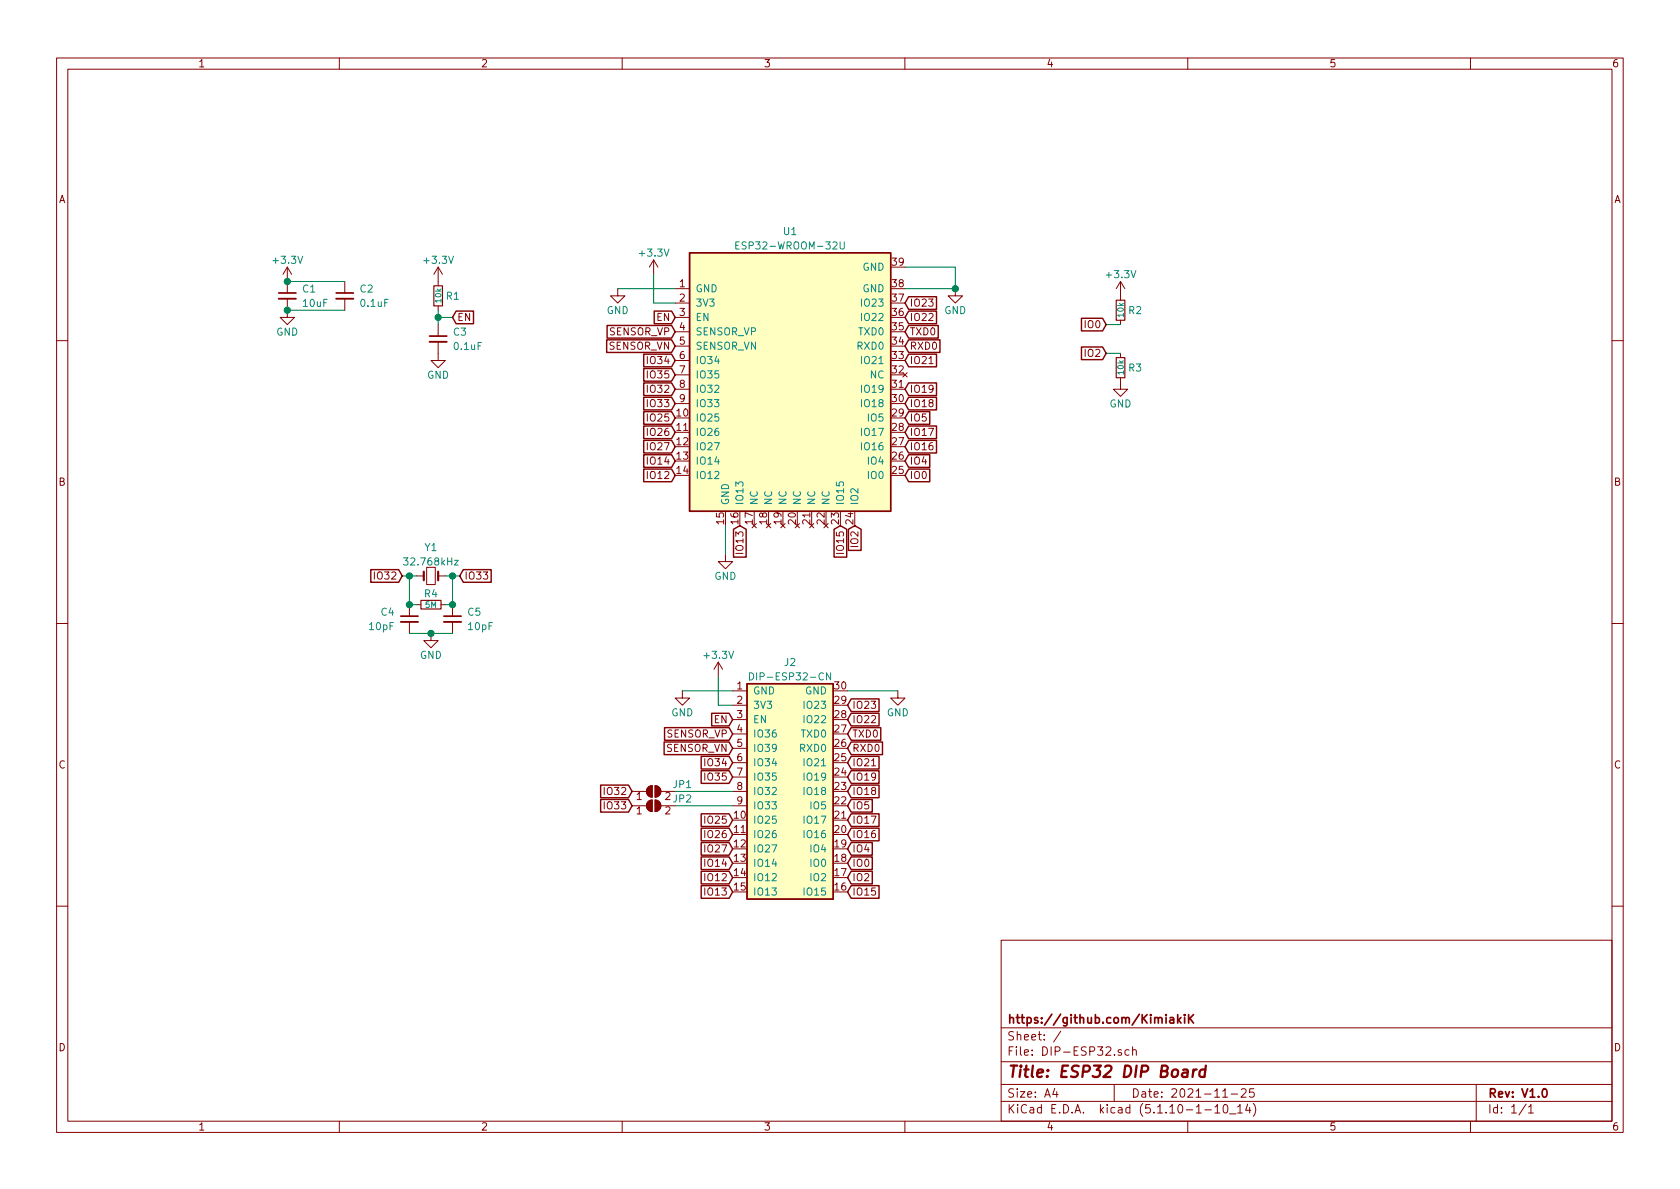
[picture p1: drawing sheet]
EESchema Schematic File Version 4
EELAYER 30 0
EELAYER END
$Descr A4 11693 8268
encoding utf-8
Sheet 1 1
Title "ESP32 DIP Board"
Date "2021-11-25"
Rev "V1.0"
Comp "https://github.com/KimiakiK"
Comment1 ""
Comment2 ""
Comment3 ""
Comment4 ""
$EndDescr
$Comp
L DIP-ESP32:ESP32-WROOM-32U U1
U 1 1
P 5500 2650
F 0 "U1" H 5500 3700 50  0000 C CNN
F 1 "ESP32-WROOM-32U" H 5500 3600 50  0000 C CNN
F 2 "DIP-ESP32:ESP32-WROOM-32" H 5500 2650 50  0001 C CNN
F 3 "" H 5500 2650 50  0001 C CNN
	1    5500 2650
	1    0    0    -1  
$EndComp
$Comp
L DIP-ESP32:DIP-ESP32-CN J2
U 1 1
P 5500 5500
F 0 "J2" H 5500 6400 50  0000 C CNN
F 1 "DIP-ESP32-CN" H 5500 6300 50  0000 C CNN
F 2 "DIP-ESP32:DIP-ESP32-CN" H 5500 5500 50  0001 C CNN
F 3 "" H 5500 5500 50  0001 C CNN
	1    5500 5500
	1    0    0    -1  
$EndComp
Text GLabel 4700 2200 0    50   Input ~ 0
EN
Text GLabel 4700 2300 0    50   Input ~ 0
SENSOR_VP
Text GLabel 4700 2400 0    50   Input ~ 0
SENSOR_VN
Text GLabel 4700 2500 0    50   Input ~ 0
IO34
Text GLabel 4700 2600 0    50   Input ~ 0
IO35
Text GLabel 4700 2700 0    50   Input ~ 0
IO32
Text GLabel 4700 2800 0    50   Input ~ 0
IO33
Text GLabel 4700 2900 0    50   Input ~ 0
IO25
Text GLabel 4700 3000 0    50   Input ~ 0
IO26
Text GLabel 4700 3100 0    50   Input ~ 0
IO27
Text GLabel 4700 3200 0    50   Input ~ 0
IO14
Text GLabel 4700 3300 0    50   Input ~ 0
IO12
Text GLabel 5150 3650 3    50   Input ~ 0
IO13
Text GLabel 5850 3650 3    50   Input ~ 0
IO15
Text GLabel 5950 3650 3    50   Input ~ 0
IO2
Text GLabel 6300 3300 2    50   Input ~ 0
IO0
Text GLabel 6300 3200 2    50   Input ~ 0
IO4
Text GLabel 6300 3100 2    50   Input ~ 0
IO16
Text GLabel 6300 3000 2    50   Input ~ 0
IO17
Text GLabel 6300 2900 2    50   Input ~ 0
IO5
Text GLabel 6300 2800 2    50   Input ~ 0
IO18
Text GLabel 6300 2700 2    50   Input ~ 0
IO19
Text GLabel 6300 2500 2    50   Input ~ 0
IO21
Text GLabel 6300 2400 2    50   Input ~ 0
RXD0
Text GLabel 6300 2300 2    50   Input ~ 0
TXD0
Text GLabel 6300 2200 2    50   Input ~ 0
IO22
Text GLabel 6300 2100 2    50   Input ~ 0
IO23
$Comp
L power:+3.3V #PWR06
U 1 1
P 4550 1900
F 0 "#PWR06" H 4550 1750 50  0001 C CNN
F 1 "+3.3V" H 4550 2050 50  0000 C CNN
F 2 "" H 4550 1900 50  0001 C CNN
F 3 "" H 4550 1900 50  0001 C CNN
	1    4550 1900
	1    0    0    -1  
$EndComp
$Comp
L power:GND #PWR011
U 1 1
P 6650 2000
F 0 "#PWR011" H 6650 1750 50  0001 C CNN
F 1 "GND" H 6650 1850 50  0000 C CNN
F 2 "" H 6650 2000 50  0001 C CNN
F 3 "" H 6650 2000 50  0001 C CNN
	1    6650 2000
	1    0    0    -1  
$EndComp
$Comp
L power:GND #PWR05
U 1 1
P 4300 2000
F 0 "#PWR05" H 4300 1750 50  0001 C CNN
F 1 "GND" H 4300 1850 50  0000 C CNN
F 2 "" H 4300 2000 50  0001 C CNN
F 3 "" H 4300 2000 50  0001 C CNN
	1    4300 2000
	1    0    0    -1  
$EndComp
Wire Wire Line
	6300 2000 6650 2000
Wire Wire Line
	6650 1850 6300 1850
Wire Wire Line
	6650 1850 6650 2000
Connection ~ 6650 2000
Wire Wire Line
	4700 2000 4300 2000
Wire Wire Line
	4550 1900 4550 2100
Wire Wire Line
	4550 2100 4700 2100
Wire Wire Line
	5050 3650 5050 3850
$Comp
L power:+3.3V #PWR08
U 1 1
P 5000 4700
F 0 "#PWR08" H 5000 4550 50  0001 C CNN
F 1 "+3.3V" H 5000 4850 50  0000 C CNN
F 2 "" H 5000 4700 50  0001 C CNN
F 3 "" H 5000 4700 50  0001 C CNN
	1    5000 4700
	1    0    0    -1  
$EndComp
$Comp
L power:GND #PWR07
U 1 1
P 4750 4800
F 0 "#PWR07" H 4750 4550 50  0001 C CNN
F 1 "GND" H 4750 4650 50  0000 C CNN
F 2 "" H 4750 4800 50  0001 C CNN
F 3 "" H 4750 4800 50  0001 C CNN
	1    4750 4800
	1    0    0    -1  
$EndComp
$Comp
L power:GND #PWR010
U 1 1
P 6250 4800
F 0 "#PWR010" H 6250 4550 50  0001 C CNN
F 1 "GND" H 6250 4650 50  0000 C CNN
F 2 "" H 6250 4800 50  0001 C CNN
F 3 "" H 6250 4800 50  0001 C CNN
	1    6250 4800
	1    0    0    -1  
$EndComp
Text GLabel 5100 5000 0    50   Input ~ 0
EN
Text GLabel 5100 5100 0    50   Input ~ 0
SENSOR_VP
Text GLabel 5100 5200 0    50   Input ~ 0
SENSOR_VN
Text GLabel 5100 5300 0    50   Input ~ 0
IO34
Text GLabel 5100 5400 0    50   Input ~ 0
IO35
Text GLabel 4400 5500 0    50   Input ~ 0
IO32
Text GLabel 4400 5600 0    50   Input ~ 0
IO33
Text GLabel 5100 5700 0    50   Input ~ 0
IO25
Text GLabel 5100 5800 0    50   Input ~ 0
IO26
Text GLabel 5100 5900 0    50   Input ~ 0
IO27
Text GLabel 5100 6000 0    50   Input ~ 0
IO14
Text GLabel 5100 6100 0    50   Input ~ 0
IO12
Text GLabel 5100 6200 0    50   Input ~ 0
IO13
Text GLabel 5900 6200 2    50   Input ~ 0
IO15
Text GLabel 5900 6100 2    50   Input ~ 0
IO2
Text GLabel 5900 6000 2    50   Input ~ 0
IO0
Text GLabel 5900 5900 2    50   Input ~ 0
IO4
Text GLabel 5900 5800 2    50   Input ~ 0
IO16
Text GLabel 5900 5700 2    50   Input ~ 0
IO17
Text GLabel 5900 5600 2    50   Input ~ 0
IO5
Text GLabel 5900 5500 2    50   Input ~ 0
IO18
Text GLabel 5900 5400 2    50   Input ~ 0
IO19
Text GLabel 5900 5300 2    50   Input ~ 0
IO21
Text GLabel 5900 5200 2    50   Input ~ 0
RXD0
Text GLabel 5900 5100 2    50   Input ~ 0
TXD0
Text GLabel 5900 5000 2    50   Input ~ 0
IO22
Text GLabel 5900 4900 2    50   Input ~ 0
IO23
Wire Wire Line
	5100 4800 4750 4800
Wire Wire Line
	5000 4700 5000 4900
Wire Wire Line
	5000 4900 5100 4900
Wire Wire Line
	5900 4800 6250 4800
$Comp
L Device:C_Small C2
U 1 1
P 2400 2050
F 0 "C2" H 2500 2100 50  0000 L CNN
F 1 "0.1uF" H 2500 2000 50  0000 L CNN
F 2 "DIP-ESP32:1608Metric" H 2400 2050 50  0001 C CNN
F 3 "~" H 2400 2050 50  0001 C CNN
	1    2400 2050
	1    0    0    -1  
$EndComp
$Comp
L Device:R_Small R1
U 1 1
P 3050 2050
F 0 "R1" H 3100 2050 50  0000 L CNN
F 1 "10k" V 3050 2050 40  0000 C CNN
F 2 "DIP-ESP32:1608Metric" H 3050 2050 50  0001 C CNN
F 3 "~" H 3050 2050 50  0001 C CNN
	1    3050 2050
	1    0    0    -1  
$EndComp
$Comp
L power:+3.3V #PWR01
U 1 1
P 2000 1950
F 0 "#PWR01" H 2000 1800 50  0001 C CNN
F 1 "+3.3V" H 2000 2100 50  0000 C CNN
F 2 "" H 2000 1950 50  0001 C CNN
F 3 "" H 2000 1950 50  0001 C CNN
	1    2000 1950
	1    0    0    -1  
$EndComp
$Comp
L power:GND #PWR02
U 1 1
P 2000 2150
F 0 "#PWR02" H 2000 1900 50  0001 C CNN
F 1 "GND" H 2000 2000 50  0000 C CNN
F 2 "" H 2000 2150 50  0001 C CNN
F 3 "" H 2000 2150 50  0001 C CNN
	1    2000 2150
	1    0    0    -1  
$EndComp
$Comp
L Device:C_Small C1
U 1 1
P 2000 2050
F 0 "C1" H 2100 2100 50  0000 L CNN
F 1 "10uF" H 2100 2000 50  0000 L CNN
F 2 "DIP-ESP32:1608Metric" H 2000 2050 50  0001 C CNN
F 3 "~" H 2000 2050 50  0001 C CNN
	1    2000 2050
	1    0    0    -1  
$EndComp
Wire Wire Line
	2000 1950 2400 1950
Connection ~ 2000 1950
Wire Wire Line
	2400 2150 2000 2150
Connection ~ 2000 2150
$Comp
L power:+3.3V #PWR03
U 1 1
P 3050 1950
F 0 "#PWR03" H 3050 1800 50  0001 C CNN
F 1 "+3.3V" H 3050 2100 50  0000 C CNN
F 2 "" H 3050 1950 50  0001 C CNN
F 3 "" H 3050 1950 50  0001 C CNN
	1    3050 1950
	1    0    0    -1  
$EndComp
$Comp
L Device:C_Small C3
U 1 1
P 3050 2350
F 0 "C3" H 3150 2400 50  0000 L CNN
F 1 "0.1uF" H 3150 2300 50  0000 L CNN
F 2 "DIP-ESP32:1608Metric" H 3050 2350 50  0001 C CNN
F 3 "~" H 3050 2350 50  0001 C CNN
	1    3050 2350
	1    0    0    -1  
$EndComp
$Comp
L power:GND #PWR04
U 1 1
P 3050 2450
F 0 "#PWR04" H 3050 2200 50  0001 C CNN
F 1 "GND" H 3050 2300 50  0000 C CNN
F 2 "" H 3050 2450 50  0001 C CNN
F 3 "" H 3050 2450 50  0001 C CNN
	1    3050 2450
	1    0    0    -1  
$EndComp
Text GLabel 3150 2200 2    50   Input ~ 0
EN
Wire Wire Line
	3050 2250 3050 2200
Wire Wire Line
	3150 2200 3050 2200
Connection ~ 3050 2200
Wire Wire Line
	3050 2200 3050 2150
Text GLabel 7700 2250 0    50   Input ~ 0
IO0
Text GLabel 7700 2450 0    50   Input ~ 0
IO2
$Comp
L Device:R_Small R2
U 1 1
P 7800 2150
F 0 "R2" H 7850 2150 50  0000 L CNN
F 1 "10k" V 7800 2150 40  0000 C CNN
F 2 "DIP-ESP32:1608Metric" H 7800 2150 50  0001 C CNN
F 3 "~" H 7800 2150 50  0001 C CNN
	1    7800 2150
	1    0    0    -1  
$EndComp
$Comp
L Device:R_Small R3
U 1 1
P 7800 2550
F 0 "R3" H 7850 2550 50  0000 L CNN
F 1 "10k" V 7800 2550 40  0000 C CNN
F 2 "DIP-ESP32:1608Metric" H 7800 2550 50  0001 C CNN
F 3 "~" H 7800 2550 50  0001 C CNN
	1    7800 2550
	1    0    0    -1  
$EndComp
$Comp
L power:+3.3V #PWR012
U 1 1
P 7800 2050
F 0 "#PWR012" H 7800 1900 50  0001 C CNN
F 1 "+3.3V" H 7800 2200 50  0000 C CNN
F 2 "" H 7800 2050 50  0001 C CNN
F 3 "" H 7800 2050 50  0001 C CNN
	1    7800 2050
	1    0    0    -1  
$EndComp
$Comp
L power:GND #PWR013
U 1 1
P 7800 2650
F 0 "#PWR013" H 7800 2400 50  0001 C CNN
F 1 "GND" H 7800 2500 50  0000 C CNN
F 2 "" H 7800 2650 50  0001 C CNN
F 3 "" H 7800 2650 50  0001 C CNN
	1    7800 2650
	1    0    0    -1  
$EndComp
Wire Wire Line
	7700 2250 7800 2250
Wire Wire Line
	7800 2450 7700 2450
$Comp
L Device:Crystal_Small Y1
U 1 1
P 3000 4000
F 0 "Y1" H 3000 4200 50  0000 C CNN
F 1 "32.768kHz" H 3000 4100 50  0000 C CNN
F 2 "DIP-ESP32:Crystal_SMD_3215-2Pin" H 3000 4000 50  0001 C CNN
F 3 "~" H 3000 4000 50  0001 C CNN
	1    3000 4000
	1    0    0    -1  
$EndComp
Text GLabel 2800 4000 0    50   Input ~ 0
IO32
Text GLabel 3200 4000 2    50   Input ~ 0
IO33
$Comp
L Device:R_Small R4
U 1 1
P 3000 4200
F 0 "R4" V 2950 4200 50  0000 C BNN
F 1 "5M" V 3000 4200 40  0000 C CNN
F 2 "DIP-ESP32:1608Metric" H 3000 4200 50  0001 C CNN
F 3 "~" H 3000 4200 50  0001 C CNN
	1    3000 4200
	0    1    1    0   
$EndComp
$Comp
L Device:C_Small C5
U 1 1
P 3150 4300
F 0 "C5" H 3250 4350 50  0000 L CNN
F 1 "10pF" H 3250 4250 50  0000 L CNN
F 2 "DIP-ESP32:1005Metric" H 3150 4300 50  0001 C CNN
F 3 "~" H 3150 4300 50  0001 C CNN
	1    3150 4300
	1    0    0    -1  
$EndComp
$Comp
L Device:C_Small C4
U 1 1
P 2850 4300
F 0 "C4" H 2750 4350 50  0000 R CNN
F 1 "10pF" H 2750 4250 50  0000 R CNN
F 2 "DIP-ESP32:1005Metric" H 2850 4300 50  0001 C CNN
F 3 "~" H 2850 4300 50  0001 C CNN
	1    2850 4300
	1    0    0    -1  
$EndComp
$Comp
L power:GND #PWR09
U 1 1
P 5050 3850
F 0 "#PWR09" H 5050 3600 50  0001 C CNN
F 1 "GND" H 5050 3700 50  0000 C CNN
F 2 "" H 5050 3850 50  0001 C CNN
F 3 "" H 5050 3850 50  0001 C CNN
	1    5050 3850
	1    0    0    -1  
$EndComp
$Comp
L power:GND #PWR014
U 1 1
P 3000 4400
F 0 "#PWR014" H 3000 4150 50  0001 C CNN
F 1 "GND" H 3000 4250 50  0000 C CNN
F 2 "" H 3000 4400 50  0001 C CNN
F 3 "" H 3000 4400 50  0001 C CNN
	1    3000 4400
	1    0    0    -1  
$EndComp
Wire Wire Line
	3200 4000 3150 4000
Wire Wire Line
	2900 4000 2850 4000
Wire Wire Line
	3150 4200 3150 4000
Connection ~ 3150 4000
Wire Wire Line
	3150 4000 3100 4000
Wire Wire Line
	3150 4200 3100 4200
Connection ~ 3150 4200
Wire Wire Line
	2900 4200 2850 4200
Wire Wire Line
	2850 4200 2850 4000
Connection ~ 2850 4200
Connection ~ 2850 4000
Wire Wire Line
	2850 4000 2800 4000
Wire Wire Line
	2850 4400 3000 4400
Connection ~ 3000 4400
Wire Wire Line
	3000 4400 3150 4400
$Comp
L Jumper:SolderJumper_2_Open JP1
U 1 1
P 4550 5500
F 0 "JP1" H 4750 5550 50  0000 C CNN
F 1 "SolderJumper" H 4550 5614 50  0001 C CNN
F 2 "DIP-ESP32:SolderJumper-2_P1.3mm_Open_RoundedPad1.0x1.5mm" H 4550 5500 50  0001 C CNN
F 3 "~" H 4550 5500 50  0001 C CNN
	1    4550 5500
	1    0    0    -1  
$EndComp
$Comp
L Jumper:SolderJumper_2_Open JP2
U 1 1
P 4550 5600
F 0 "JP2" H 4750 5650 50  0000 C CNN
F 1 "SolderJumper" H 4550 5714 50  0001 C CNN
F 2 "DIP-ESP32:SolderJumper-2_P1.3mm_Open_RoundedPad1.0x1.5mm" H 4550 5600 50  0001 C CNN
F 3 "~" H 4550 5600 50  0001 C CNN
	1    4550 5600
	1    0    0    -1  
$EndComp
Wire Wire Line
	5100 5500 4700 5500
Wire Wire Line
	4700 5600 5100 5600
$EndSCHEMATC
